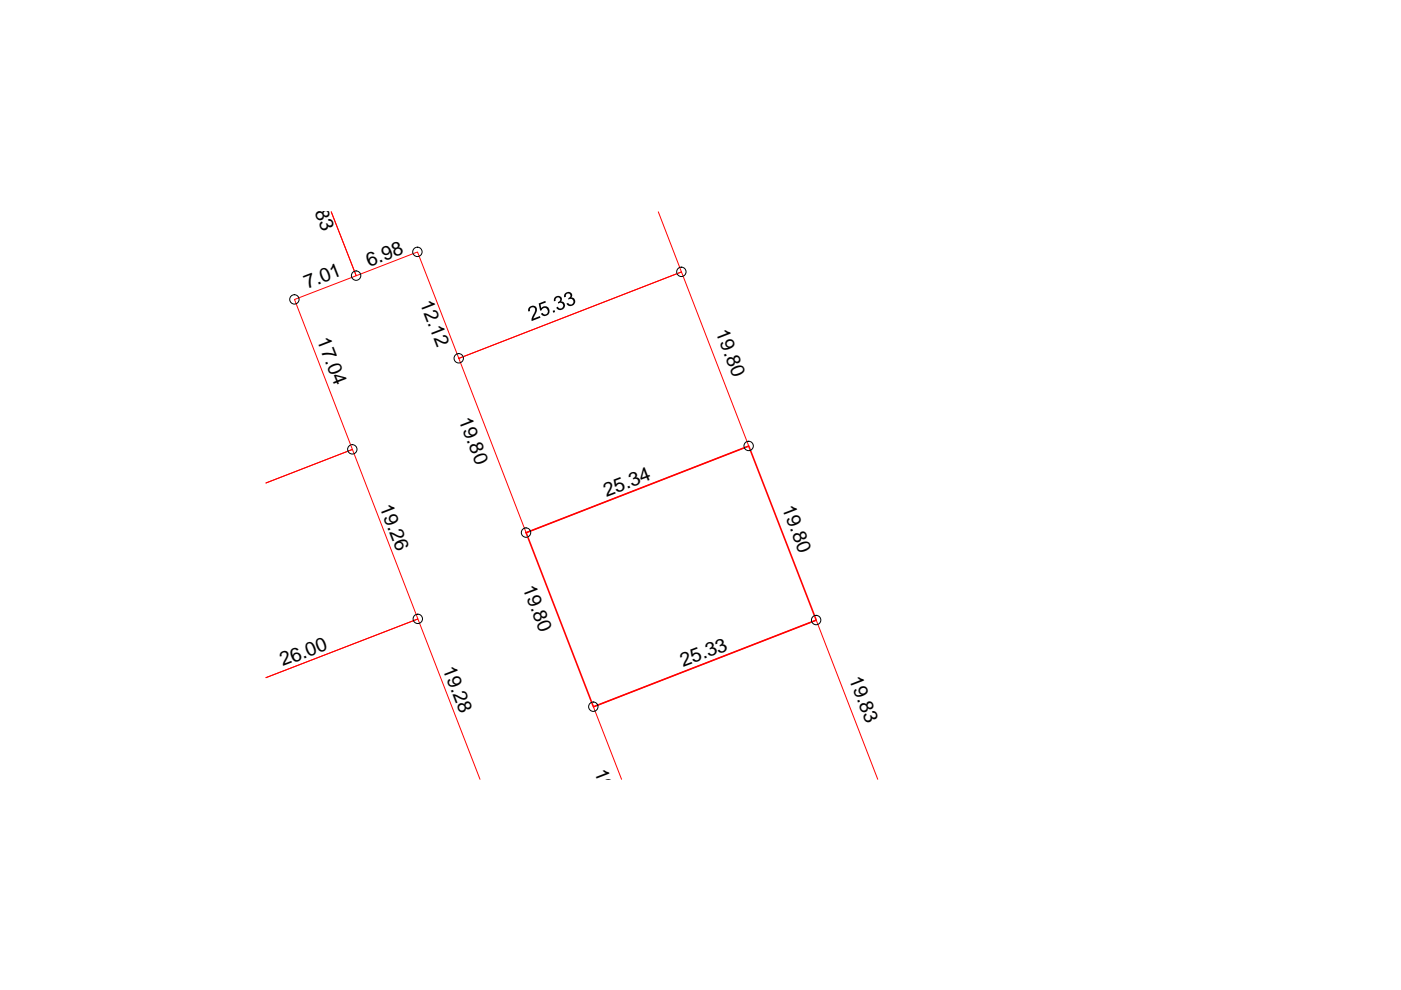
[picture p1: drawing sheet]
<svg xmlns="http://www.w3.org/2000/svg" width="297mm" height="210mm" viewBox="0 0 297 210" stroke-linecap="round" stroke-linejoin="round" font-family="sans-serif">
<path d="M139.6 44.9l4.9 12.8-47.2 18.3-8.8-22.6-13 5.1-5.3-13.6 5.3 13.6-13.1 5 12.3 31.8-18.3 7.1 18.3-7.1 13.9 35.9-32.2 12.5 32.2-12.5 13.2 34M97.3 76l47.2-18.3 14.3 36.9-47.3 18.3zM131.8 165.2l-6-15.3 47.3-18.4 13 33.7" fill="none" stroke="#f00" stroke-width=".21"/>
<path d="M111.5 112.9l47.3-18.3 14.3 36.9-47.3 18.4z" fill="none" stroke="#f00" stroke-width=".34"/>
<g fill="none" stroke="#000" stroke-width=".21">
<circle cx="75.5" cy="58.4" r=".99"/>
<circle cx="88.5" cy="53.4" r=".99"/>
<circle cx="144.5" cy="57.6" r=".99"/>
<circle cx="62.4" cy="63.5" r=".99"/>
<circle cx="97.3" cy="76" r=".99"/>
<circle cx="74.7" cy="95.3" r=".99"/>
<circle cx="158.7" cy="94.6" r=".99"/>
<circle cx="111.5" cy="112.9" r=".99"/>
<circle cx="88.6" cy="131.2" r=".99"/>
<circle cx="173" cy="131.5" r=".99"/>
<circle cx="125.8" cy="149.8" r=".99"/>
</g>
<path d="M112.2 65.2l.4-.3 .6-.1 .3 .1 .3 .5-.1 .8-.6 1.4 1.4-.6 .1 .4-1.9 .7v-.5l.8-1.6v-.6l-.4-.2h-.3l-.4 .3v.5h-.4v-.4zM114.2 64.3l1.4-.5 .1 .3-1.1 .5 .2 .8 .5-.5 .8 .2 .4 .6v.6l-.3 .4-.9 .3-.5-.3-.1-.2 .3-.2 .4 .4 .6-.2 .2-.5-.2-.5-.3-.2-.6 .1-.2 .4-.4 .1zM117.2 65.9l.4-.2 .1 .5-.4 .1zM117.5 63.2l.7-.5 .6 .2 .3 .3v.5l-.2 .2 .4 .1 .4 .3 .1 .3-.1 .6-.6 .5h-.5l-.7-.5 .3-.2 .3 .4h.5l.4-.5-.3-.6-.3-.1-.4 .2-.1-.3 .4-.3 .1-.3a.52 .52 0 0 0-.7-.4 .52 .52 0 0 0-.3 .7l-.4 .1zM119.8 62.2l.6-.3 .6 .1 .3 .5-.2 .6 .5 .1 .3 .3 .1 .6-.2 .3-.7 .5h-.5l-.5-.5 .3-.2 .4 .4h.4l.3-.4 .1-.4-.3-.4h-.5l-.2 .1-.1-.3 .4-.3v-.4a.51 .51 0 0 0-.7-.2 .51 .51 0 0 0-.2 .6l-.4 .1z" fill="#000"/>
<g font-size="4.1">
<text x="64.6" y="39.5" transform="rotate(69 64.6 39.5)">15.83</text>
<text x="78.3" y="56.6" transform="rotate(-21 78.3 56.6)">6.98</text>
<text x="65.2" y="61.2" transform="rotate(-21 65.2 61.2)">7.01</text>
<text x="89" y="64.2" transform="rotate(69 89 64.2)">12.12</text>
<text x="151.7" y="70.4" transform="rotate(69 151.7 70.4)">19.80</text>
<text x="67.2" y="72.2" transform="rotate(69 67.2 72.2)">17.04</text>
<text x="97.2" y="89.1" transform="rotate(69 97.2 89.1)">19.80</text>
<text x="80.4" y="107.4" transform="rotate(69 80.4 107.4)">19.26</text>
<text x="128.6" y="105.4" transform="rotate(-21 128.6 105.4)">25.34</text>
<text x="165.8" y="107.7" transform="rotate(69 165.8 107.7)">19.80</text>
<text x="110.8" y="124.6" transform="rotate(69 110.8 124.6)">19.80</text>
<text x="60" y="141.3" transform="rotate(-21 60 141.3)">26.00</text>
<text x="93.9" y="141.8" transform="rotate(69 93.9 141.8)">19.28</text>
<text x="144.8" y="141.5" transform="rotate(-21 144.8 141.5)">25.33</text>
<text x="180" y="143.9" transform="rotate(69 180 143.9)">19.83</text>
<text x="125.9" y="163.6" transform="rotate(69 125.9 163.6)">19.80</text>
</g>
</svg>
